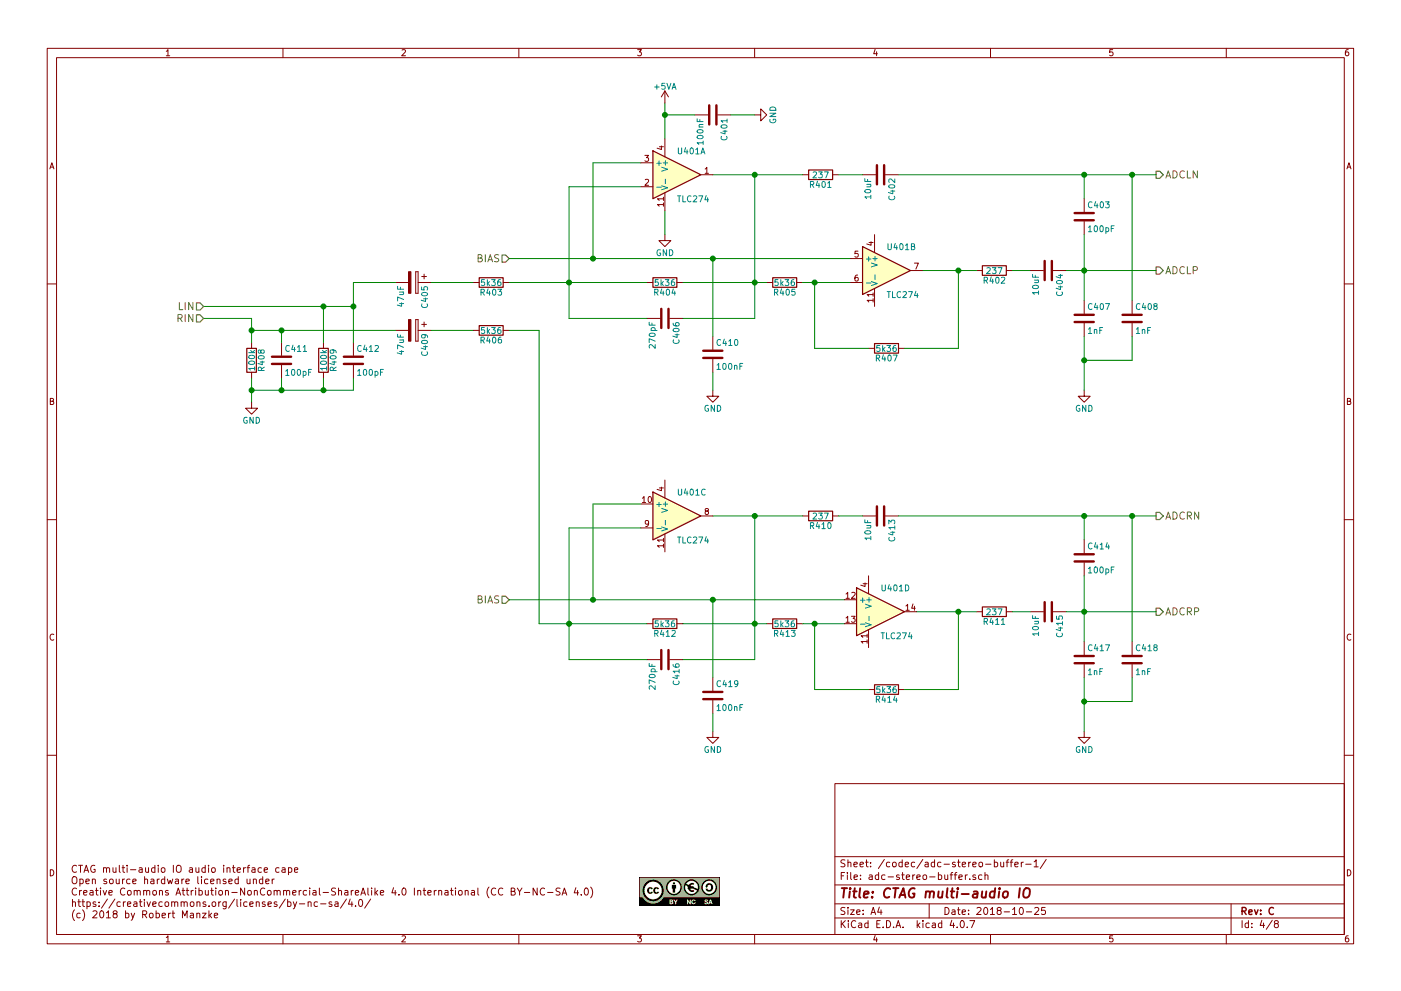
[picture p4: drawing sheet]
EESchema Schematic File Version 2
LIBS:power
LIBS:device
LIBS:transistors
LIBS:conn
LIBS:linear
LIBS:regul
LIBS:74xx
LIBS:cmos4000
LIBS:adc-dac
LIBS:memory
LIBS:xilinx
LIBS:microcontrollers
LIBS:dsp
LIBS:microchip
LIBS:analog_switches
LIBS:motorola
LIBS:texas
LIBS:intel
LIBS:audio
LIBS:interface
LIBS:digital-audio
LIBS:philips
LIBS:display
LIBS:cypress
LIBS:siliconi
LIBS:opto
LIBS:atmel
LIBS:contrib
LIBS:valves
LIBS:switches
LIBS:ctag-multi-audio-io-cache
EELAYER 25 0
EELAYER END
$Descr A4 11693 8268
encoding utf-8
Sheet 4 8
Title "CTAG multi-audio IO"
Date "2018-10-25"
Rev "C"
Comp ""
Comment1 ""
Comment2 ""
Comment3 ""
Comment4 ""
$EndDescr
$Comp
L R R408
U 1 1
P 2100 3000
AR Path="/56205C90/56205E79/5620BFAA" Ref="R408"  Part="1" 
AR Path="/56205C90/5621BAB9/5620BFAA" Ref="R508"  Part="1" 
F 0 "R408" V 2180 3000 50  0000 C CNN
F 1 "100k" V 2100 3000 50  0000 C CNN
F 2 "Capacitors_SMD:C_0603" V 2030 3000 30  0001 C CNN
F 3 "" H 2100 3000 30  0000 C CNN
	1    2100 3000
	1    0    0    -1  
$EndComp
$Comp
L R R409
U 1 1
P 2700 3000
AR Path="/56205C90/56205E79/5620BFAB" Ref="R409"  Part="1" 
AR Path="/56205C90/5621BAB9/5620BFAB" Ref="R509"  Part="1" 
F 0 "R409" V 2780 3000 50  0000 C CNN
F 1 "100k" V 2700 3000 50  0000 C CNN
F 2 "Capacitors_SMD:C_0603" V 2630 3000 30  0001 C CNN
F 3 "" H 2700 3000 30  0000 C CNN
	1    2700 3000
	1    0    0    -1  
$EndComp
$Comp
L C C411
U 1 1
P 2350 3000
AR Path="/56205C90/56205E79/5620BFAC" Ref="C411"  Part="1" 
AR Path="/56205C90/5621BAB9/5620BFAC" Ref="C511"  Part="1" 
F 0 "C411" H 2375 3100 50  0000 L CNN
F 1 "100pF" H 2375 2900 50  0000 L CNN
F 2 "Capacitors_SMD:C_0603" H 2388 2850 30  0001 C CNN
F 3 "" H 2350 3000 60  0000 C CNN
	1    2350 3000
	1    0    0    -1  
$EndComp
$Comp
L C C412
U 1 1
P 2950 3000
AR Path="/56205C90/56205E79/5620BFAD" Ref="C412"  Part="1" 
AR Path="/56205C90/5621BAB9/5620BFAD" Ref="C512"  Part="1" 
F 0 "C412" H 2975 3100 50  0000 L CNN
F 1 "100pF" H 2975 2900 50  0000 L CNN
F 2 "Capacitors_SMD:C_0603" H 2988 2850 30  0001 C CNN
F 3 "" H 2950 3000 60  0000 C CNN
	1    2950 3000
	1    0    0    -1  
$EndComp
$Comp
L CP C409
U 1 1
P 3450 2750
AR Path="/56205C90/56205E79/5620BFAE" Ref="C409"  Part="1" 
AR Path="/56205C90/5621BAB9/5620BFAE" Ref="C509"  Part="1" 
F 0 "C409" H 3475 2850 50  0000 L CNN
F 1 "47uF" H 3475 2650 50  0000 L CNN
F 2 "Capacitors_Tantalum_SMD:TantalC_SizeA_EIA-3216_Reflow" H 3488 2600 30  0001 C CNN
F 3 "" H 3450 2750 60  0000 C CNN
	1    3450 2750
	0    1    1    0   
$EndComp
$Comp
L CP C405
U 1 1
P 3450 2350
AR Path="/56205C90/56205E79/5620BFAF" Ref="C405"  Part="1" 
AR Path="/56205C90/5621BAB9/5620BFAF" Ref="C505"  Part="1" 
F 0 "C405" H 3475 2450 50  0000 L CNN
F 1 "47uF" H 3475 2250 50  0000 L CNN
F 2 "Capacitors_Tantalum_SMD:TantalC_SizeA_EIA-3216_Reflow" H 3488 2200 30  0001 C CNN
F 3 "" H 3450 2350 60  0000 C CNN
	1    3450 2350
	0    1    1    0   
$EndComp
$Comp
L GND #PWR027
U 1 1
P 2100 3350
AR Path="/56205C90/56205E79/5620BFB0" Ref="#PWR027"  Part="1" 
AR Path="/56205C90/5621BAB9/5620BFB0" Ref="#PWR035"  Part="1" 
F 0 "#PWR027" H 2100 3100 50  0001 C CNN
F 1 "GND" H 2100 3200 50  0000 C CNN
F 2 "" H 2100 3350 60  0000 C CNN
F 3 "" H 2100 3350 60  0000 C CNN
	1    2100 3350
	1    0    0    -1  
$EndComp
$Comp
L R R403
U 1 1
P 4100 2350
AR Path="/56205C90/56205E79/5620BFB3" Ref="R403"  Part="1" 
AR Path="/56205C90/5621BAB9/5620BFB3" Ref="R503"  Part="1" 
F 0 "R403" V 4180 2350 50  0000 C CNN
F 1 "5k36" V 4100 2350 50  0000 C CNN
F 2 "Capacitors_SMD:C_0603" V 4030 2350 30  0001 C CNN
F 3 "" H 4100 2350 30  0000 C CNN
	1    4100 2350
	0    1    1    0   
$EndComp
$Comp
L R R406
U 1 1
P 4100 2750
AR Path="/56205C90/56205E79/5620BFB4" Ref="R406"  Part="1" 
AR Path="/56205C90/5621BAB9/5620BFB4" Ref="R506"  Part="1" 
F 0 "R406" V 4180 2750 50  0000 C CNN
F 1 "5k36" V 4100 2750 50  0000 C CNN
F 2 "Capacitors_SMD:C_0603" V 4030 2750 30  0001 C CNN
F 3 "" H 4100 2750 30  0000 C CNN
	1    4100 2750
	0    1    1    0   
$EndComp
$Comp
L GND #PWR028
U 1 1
P 5550 1950
AR Path="/56205C90/56205E79/5620BFB6" Ref="#PWR028"  Part="1" 
AR Path="/56205C90/5621BAB9/5620BFB6" Ref="#PWR036"  Part="1" 
F 0 "#PWR028" H 5550 1700 50  0001 C CNN
F 1 "GND" H 5550 1800 50  0000 C CNN
F 2 "" H 5550 1950 60  0000 C CNN
F 3 "" H 5550 1950 60  0000 C CNN
	1    5550 1950
	1    0    0    -1  
$EndComp
$Comp
L R R404
U 1 1
P 5550 2350
AR Path="/56205C90/56205E79/5620BFB8" Ref="R404"  Part="1" 
AR Path="/56205C90/5621BAB9/5620BFB8" Ref="R504"  Part="1" 
F 0 "R404" V 5630 2350 50  0000 C CNN
F 1 "5k36" V 5550 2350 50  0000 C CNN
F 2 "Capacitors_SMD:C_0603" V 5480 2350 30  0001 C CNN
F 3 "" H 5550 2350 30  0000 C CNN
	1    5550 2350
	0    1    1    0   
$EndComp
$Comp
L C C406
U 1 1
P 5550 2650
AR Path="/56205C90/56205E79/5620BFB9" Ref="C406"  Part="1" 
AR Path="/56205C90/5621BAB9/5620BFB9" Ref="C506"  Part="1" 
F 0 "C406" H 5575 2750 50  0000 L CNN
F 1 "270pF" H 5575 2550 50  0000 L CNN
F 2 "Capacitors_SMD:C_0603" H 5588 2500 30  0001 C CNN
F 3 "" H 5550 2650 60  0000 C CNN
	1    5550 2650
	0    1    1    0   
$EndComp
$Comp
L R R401
U 1 1
P 6850 1450
AR Path="/56205C90/56205E79/5620BFBA" Ref="R401"  Part="1" 
AR Path="/56205C90/5621BAB9/5620BFBA" Ref="R501"  Part="1" 
F 0 "R401" V 6930 1450 50  0000 C CNN
F 1 "237" V 6850 1450 50  0000 C CNN
F 2 "Capacitors_SMD:C_0603" V 6780 1450 30  0001 C CNN
F 3 "" H 6850 1450 30  0000 C CNN
	1    6850 1450
	0    1    1    0   
$EndComp
$Comp
L C C402
U 1 1
P 7350 1450
AR Path="/56205C90/56205E79/5620BFBB" Ref="C402"  Part="1" 
AR Path="/56205C90/5621BAB9/5620BFBB" Ref="C502"  Part="1" 
F 0 "C402" H 7375 1550 50  0000 L CNN
F 1 "10uF" H 7375 1350 50  0000 L CNN
F 2 "Capacitors_SMD:C_0805" H 7388 1300 30  0001 C CNN
F 3 "" H 7350 1450 60  0000 C CNN
	1    7350 1450
	0    1    1    0   
$EndComp
$Comp
L R R405
U 1 1
P 6550 2350
AR Path="/56205C90/56205E79/5620BFBD" Ref="R405"  Part="1" 
AR Path="/56205C90/5621BAB9/5620BFBD" Ref="R505"  Part="1" 
F 0 "R405" V 6630 2350 50  0000 C CNN
F 1 "5k36" V 6550 2350 50  0000 C CNN
F 2 "Capacitors_SMD:C_0603" V 6480 2350 30  0001 C CNN
F 3 "" H 6550 2350 30  0000 C CNN
	1    6550 2350
	0    1    1    0   
$EndComp
$Comp
L R R407
U 1 1
P 7400 2900
AR Path="/56205C90/56205E79/5620BFBE" Ref="R407"  Part="1" 
AR Path="/56205C90/5621BAB9/5620BFBE" Ref="R507"  Part="1" 
F 0 "R407" V 7480 2900 50  0000 C CNN
F 1 "5k36" V 7400 2900 50  0000 C CNN
F 2 "Capacitors_SMD:C_0603" V 7330 2900 30  0001 C CNN
F 3 "" H 7400 2900 30  0000 C CNN
	1    7400 2900
	0    1    1    0   
$EndComp
$Comp
L R R402
U 1 1
P 8300 2250
AR Path="/56205C90/56205E79/5620BFBF" Ref="R402"  Part="1" 
AR Path="/56205C90/5621BAB9/5620BFBF" Ref="R502"  Part="1" 
F 0 "R402" V 8380 2250 50  0000 C CNN
F 1 "237" V 8300 2250 50  0000 C CNN
F 2 "Capacitors_SMD:C_0603" V 8230 2250 30  0001 C CNN
F 3 "" H 8300 2250 30  0000 C CNN
	1    8300 2250
	0    1    1    0   
$EndComp
$Comp
L C C404
U 1 1
P 8750 2250
AR Path="/56205C90/56205E79/5620BFC0" Ref="C404"  Part="1" 
AR Path="/56205C90/5621BAB9/5620BFC0" Ref="C504"  Part="1" 
F 0 "C404" H 8775 2350 50  0000 L CNN
F 1 "10uF" H 8775 2150 50  0000 L CNN
F 2 "Capacitors_SMD:C_0805" H 8788 2100 30  0001 C CNN
F 3 "" H 8750 2250 60  0000 C CNN
	1    8750 2250
	0    1    1    0   
$EndComp
$Comp
L GND #PWR029
U 1 1
P 5950 3250
AR Path="/56205C90/56205E79/5620BFC1" Ref="#PWR029"  Part="1" 
AR Path="/56205C90/5621BAB9/5620BFC1" Ref="#PWR037"  Part="1" 
F 0 "#PWR029" H 5950 3000 50  0001 C CNN
F 1 "GND" H 5950 3100 50  0000 C CNN
F 2 "" H 5950 3250 60  0000 C CNN
F 3 "" H 5950 3250 60  0000 C CNN
	1    5950 3250
	1    0    0    -1  
$EndComp
$Comp
L C C410
U 1 1
P 5950 2950
AR Path="/56205C90/56205E79/5620BFC2" Ref="C410"  Part="1" 
AR Path="/56205C90/5621BAB9/5620BFC2" Ref="C510"  Part="1" 
F 0 "C410" H 5975 3050 50  0000 L CNN
F 1 "100nF" H 5975 2850 50  0000 L CNN
F 2 "Capacitors_SMD:C_0603" H 5988 2800 30  0001 C CNN
F 3 "" H 5950 2950 60  0000 C CNN
	1    5950 2950
	1    0    0    -1  
$EndComp
$Comp
L C C407
U 1 1
P 9050 2650
AR Path="/56205C90/56205E79/5620BFC3" Ref="C407"  Part="1" 
AR Path="/56205C90/5621BAB9/5620BFC3" Ref="C507"  Part="1" 
F 0 "C407" H 9075 2750 50  0000 L CNN
F 1 "1nF" H 9075 2550 50  0000 L CNN
F 2 "Capacitors_SMD:C_0603" H 9088 2500 30  0001 C CNN
F 3 "" H 9050 2650 60  0000 C CNN
	1    9050 2650
	1    0    0    -1  
$EndComp
$Comp
L C C403
U 1 1
P 9050 1800
AR Path="/56205C90/56205E79/5620BFC4" Ref="C403"  Part="1" 
AR Path="/56205C90/5621BAB9/5620BFC4" Ref="C503"  Part="1" 
F 0 "C403" H 9075 1900 50  0000 L CNN
F 1 "100pF" H 9075 1700 50  0000 L CNN
F 2 "Capacitors_SMD:C_0603" H 9088 1650 30  0001 C CNN
F 3 "" H 9050 1800 60  0000 C CNN
	1    9050 1800
	1    0    0    -1  
$EndComp
$Comp
L GND #PWR030
U 1 1
P 9050 3250
AR Path="/56205C90/56205E79/5620BFC5" Ref="#PWR030"  Part="1" 
AR Path="/56205C90/5621BAB9/5620BFC5" Ref="#PWR038"  Part="1" 
F 0 "#PWR030" H 9050 3000 50  0001 C CNN
F 1 "GND" H 9050 3100 50  0000 C CNN
F 2 "" H 9050 3250 60  0000 C CNN
F 3 "" H 9050 3250 60  0000 C CNN
	1    9050 3250
	1    0    0    -1  
$EndComp
$Comp
L C C408
U 1 1
P 9450 2650
AR Path="/56205C90/56205E79/5620BFC6" Ref="C408"  Part="1" 
AR Path="/56205C90/5621BAB9/5620BFC6" Ref="C508"  Part="1" 
F 0 "C408" H 9475 2750 50  0000 L CNN
F 1 "1nF" H 9475 2550 50  0000 L CNN
F 2 "Capacitors_SMD:C_0603" H 9488 2500 30  0001 C CNN
F 3 "" H 9450 2650 60  0000 C CNN
	1    9450 2650
	1    0    0    -1  
$EndComp
Text HLabel 9650 1450 2    60   Output ~ 0
ADCLN
Text HLabel 9650 2250 2    60   Output ~ 0
ADCLP
$Comp
L R R412
U 1 1
P 5550 5200
AR Path="/56205C90/56205E79/5620BFC8" Ref="R412"  Part="1" 
AR Path="/56205C90/5621BAB9/5620BFC8" Ref="R512"  Part="1" 
F 0 "R412" V 5630 5200 50  0000 C CNN
F 1 "5k36" V 5550 5200 50  0000 C CNN
F 2 "Capacitors_SMD:C_0603" V 5480 5200 30  0001 C CNN
F 3 "" H 5550 5200 30  0000 C CNN
	1    5550 5200
	0    1    1    0   
$EndComp
$Comp
L C C416
U 1 1
P 5550 5500
AR Path="/56205C90/56205E79/5620BFC9" Ref="C416"  Part="1" 
AR Path="/56205C90/5621BAB9/5620BFC9" Ref="C516"  Part="1" 
F 0 "C416" H 5575 5600 50  0000 L CNN
F 1 "270pF" H 5575 5400 50  0000 L CNN
F 2 "Capacitors_SMD:C_0603" H 5588 5350 30  0001 C CNN
F 3 "" H 5550 5500 60  0000 C CNN
	1    5550 5500
	0    1    1    0   
$EndComp
$Comp
L R R410
U 1 1
P 6850 4300
AR Path="/56205C90/56205E79/5620BFCA" Ref="R410"  Part="1" 
AR Path="/56205C90/5621BAB9/5620BFCA" Ref="R510"  Part="1" 
F 0 "R410" V 6930 4300 50  0000 C CNN
F 1 "237" V 6850 4300 50  0000 C CNN
F 2 "Capacitors_SMD:C_0603" V 6780 4300 30  0001 C CNN
F 3 "" H 6850 4300 30  0000 C CNN
	1    6850 4300
	0    1    1    0   
$EndComp
$Comp
L C C413
U 1 1
P 7350 4300
AR Path="/56205C90/56205E79/5620BFCB" Ref="C413"  Part="1" 
AR Path="/56205C90/5621BAB9/5620BFCB" Ref="C513"  Part="1" 
F 0 "C413" H 7375 4400 50  0000 L CNN
F 1 "10uF" H 7375 4200 50  0000 L CNN
F 2 "Capacitors_SMD:C_0805" H 7388 4150 30  0001 C CNN
F 3 "" H 7350 4300 60  0000 C CNN
	1    7350 4300
	0    1    1    0   
$EndComp
$Comp
L R R413
U 1 1
P 6550 5200
AR Path="/56205C90/56205E79/5620BFCD" Ref="R413"  Part="1" 
AR Path="/56205C90/5621BAB9/5620BFCD" Ref="R513"  Part="1" 
F 0 "R413" V 6630 5200 50  0000 C CNN
F 1 "5k36" V 6550 5200 50  0000 C CNN
F 2 "Capacitors_SMD:C_0603" V 6480 5200 30  0001 C CNN
F 3 "" H 6550 5200 30  0000 C CNN
	1    6550 5200
	0    1    1    0   
$EndComp
$Comp
L R R414
U 1 1
P 7400 5750
AR Path="/56205C90/56205E79/5620BFCE" Ref="R414"  Part="1" 
AR Path="/56205C90/5621BAB9/5620BFCE" Ref="R514"  Part="1" 
F 0 "R414" V 7480 5750 50  0000 C CNN
F 1 "5k36" V 7400 5750 50  0000 C CNN
F 2 "Capacitors_SMD:C_0603" V 7330 5750 30  0001 C CNN
F 3 "" H 7400 5750 30  0000 C CNN
	1    7400 5750
	0    1    1    0   
$EndComp
$Comp
L R R411
U 1 1
P 8300 5100
AR Path="/56205C90/56205E79/5620BFCF" Ref="R411"  Part="1" 
AR Path="/56205C90/5621BAB9/5620BFCF" Ref="R511"  Part="1" 
F 0 "R411" V 8380 5100 50  0000 C CNN
F 1 "237" V 8300 5100 50  0000 C CNN
F 2 "Capacitors_SMD:C_0603" V 8230 5100 30  0001 C CNN
F 3 "" H 8300 5100 30  0000 C CNN
	1    8300 5100
	0    1    1    0   
$EndComp
$Comp
L C C415
U 1 1
P 8750 5100
AR Path="/56205C90/56205E79/5620BFD0" Ref="C415"  Part="1" 
AR Path="/56205C90/5621BAB9/5620BFD0" Ref="C515"  Part="1" 
F 0 "C415" H 8775 5200 50  0000 L CNN
F 1 "10uF" H 8775 5000 50  0000 L CNN
F 2 "Capacitors_SMD:C_0805" H 8788 4950 30  0001 C CNN
F 3 "" H 8750 5100 60  0000 C CNN
	1    8750 5100
	0    1    1    0   
$EndComp
$Comp
L GND #PWR031
U 1 1
P 5950 6100
AR Path="/56205C90/56205E79/5620BFD1" Ref="#PWR031"  Part="1" 
AR Path="/56205C90/5621BAB9/5620BFD1" Ref="#PWR039"  Part="1" 
F 0 "#PWR031" H 5950 5850 50  0001 C CNN
F 1 "GND" H 5950 5950 50  0000 C CNN
F 2 "" H 5950 6100 60  0000 C CNN
F 3 "" H 5950 6100 60  0000 C CNN
	1    5950 6100
	1    0    0    -1  
$EndComp
$Comp
L C C419
U 1 1
P 5950 5800
AR Path="/56205C90/56205E79/5620BFD2" Ref="C419"  Part="1" 
AR Path="/56205C90/5621BAB9/5620BFD2" Ref="C519"  Part="1" 
F 0 "C419" H 5975 5900 50  0000 L CNN
F 1 "100nF" H 5975 5700 50  0000 L CNN
F 2 "Capacitors_SMD:C_0603" H 5988 5650 30  0001 C CNN
F 3 "" H 5950 5800 60  0000 C CNN
	1    5950 5800
	1    0    0    -1  
$EndComp
$Comp
L C C417
U 1 1
P 9050 5500
AR Path="/56205C90/56205E79/5620BFD3" Ref="C417"  Part="1" 
AR Path="/56205C90/5621BAB9/5620BFD3" Ref="C517"  Part="1" 
F 0 "C417" H 9075 5600 50  0000 L CNN
F 1 "1nF" H 9075 5400 50  0000 L CNN
F 2 "Capacitors_SMD:C_0603" H 9088 5350 30  0001 C CNN
F 3 "" H 9050 5500 60  0000 C CNN
	1    9050 5500
	1    0    0    -1  
$EndComp
$Comp
L C C414
U 1 1
P 9050 4650
AR Path="/56205C90/56205E79/5620BFD4" Ref="C414"  Part="1" 
AR Path="/56205C90/5621BAB9/5620BFD4" Ref="C514"  Part="1" 
F 0 "C414" H 9075 4750 50  0000 L CNN
F 1 "100pF" H 9075 4550 50  0000 L CNN
F 2 "Capacitors_SMD:C_0603" H 9088 4500 30  0001 C CNN
F 3 "" H 9050 4650 60  0000 C CNN
	1    9050 4650
	1    0    0    -1  
$EndComp
$Comp
L GND #PWR032
U 1 1
P 9050 6100
AR Path="/56205C90/56205E79/5620BFD5" Ref="#PWR032"  Part="1" 
AR Path="/56205C90/5621BAB9/5620BFD5" Ref="#PWR040"  Part="1" 
F 0 "#PWR032" H 9050 5850 50  0001 C CNN
F 1 "GND" H 9050 5950 50  0000 C CNN
F 2 "" H 9050 6100 60  0000 C CNN
F 3 "" H 9050 6100 60  0000 C CNN
	1    9050 6100
	1    0    0    -1  
$EndComp
$Comp
L C C418
U 1 1
P 9450 5500
AR Path="/56205C90/56205E79/5620BFD6" Ref="C418"  Part="1" 
AR Path="/56205C90/5621BAB9/5620BFD6" Ref="C518"  Part="1" 
F 0 "C418" H 9475 5600 50  0000 L CNN
F 1 "1nF" H 9475 5400 50  0000 L CNN
F 2 "Capacitors_SMD:C_0603" H 9488 5350 30  0001 C CNN
F 3 "" H 9450 5500 60  0000 C CNN
	1    9450 5500
	1    0    0    -1  
$EndComp
Text HLabel 9650 4300 2    60   Output ~ 0
ADCRN
Text HLabel 9650 5100 2    60   Output ~ 0
ADCRP
Text HLabel 4250 2150 0    60   Input ~ 0
BIAS
Text HLabel 4250 5000 0    60   Input ~ 0
BIAS
$Comp
L C C401
U 1 1
P 5950 950
AR Path="/56205C90/56205E79/5620BFD7" Ref="C401"  Part="1" 
AR Path="/56205C90/5621BAB9/5620BFD7" Ref="C501"  Part="1" 
F 0 "C401" H 5975 1050 50  0000 L CNN
F 1 "100nF" H 5975 850 50  0000 L CNN
F 2 "Capacitors_SMD:C_0603" H 5988 800 30  0001 C CNN
F 3 "" H 5950 950 60  0000 C CNN
	1    5950 950 
	0    1    1    0   
$EndComp
$Comp
L GND #PWR033
U 1 1
P 6300 950
AR Path="/56205C90/56205E79/5620BFD8" Ref="#PWR033"  Part="1" 
AR Path="/56205C90/5621BAB9/5620BFD8" Ref="#PWR041"  Part="1" 
F 0 "#PWR033" H 6300 700 50  0001 C CNN
F 1 "GND" H 6300 800 50  0000 C CNN
F 2 "" H 6300 950 60  0000 C CNN
F 3 "" H 6300 950 60  0000 C CNN
	1    6300 950 
	0    -1   -1   0   
$EndComp
Wire Wire Line
	6300 950  6100 950 
Connection ~ 5550 950 
Wire Wire Line
	5800 950  5550 950 
Wire Wire Line
	4500 5200 5400 5200
Wire Wire Line
	4500 2750 4500 5200
Wire Wire Line
	4250 2750 4500 2750
Connection ~ 4950 5000
Connection ~ 4950 2150
Connection ~ 9450 4300
Connection ~ 9050 5850
Wire Wire Line
	9450 5850 9450 5650
Wire Wire Line
	9050 5850 9450 5850
Connection ~ 9050 4300
Wire Wire Line
	9450 4300 9450 5350
Wire Wire Line
	9050 5650 9050 6100
Connection ~ 9050 5100
Wire Wire Line
	9050 4800 9050 5350
Wire Wire Line
	8900 5100 9650 5100
Wire Wire Line
	9050 4300 9050 4500
Wire Wire Line
	7500 4300 9650 4300
Connection ~ 5950 5000
Wire Wire Line
	5950 5000 5950 5650
Wire Wire Line
	5950 5950 5950 6100
Wire Wire Line
	4950 4200 4950 5000
Wire Wire Line
	8450 5100 8600 5100
Connection ~ 8000 5100
Wire Wire Line
	7650 5100 8150 5100
Wire Wire Line
	8000 5750 8000 5100
Wire Wire Line
	7550 5750 8000 5750
Connection ~ 6800 5200
Wire Wire Line
	6800 5750 7250 5750
Wire Wire Line
	6800 5200 6800 5750
Wire Wire Line
	6700 5200 7050 5200
Wire Wire Line
	4250 5000 7050 5000
Wire Wire Line
	4950 4200 5350 4200
Wire Wire Line
	7000 4300 7200 4300
Connection ~ 6300 4300
Connection ~ 6300 5200
Wire Wire Line
	6300 5500 5700 5500
Wire Wire Line
	5950 4300 6700 4300
Wire Wire Line
	5700 5200 6400 5200
Wire Wire Line
	4750 5500 5400 5500
Connection ~ 4750 5200
Wire Wire Line
	4750 4400 5350 4400
Wire Wire Line
	4750 4400 4750 5500
Connection ~ 9450 1450
Connection ~ 9050 3000
Wire Wire Line
	9450 3000 9450 2800
Wire Wire Line
	9050 3000 9450 3000
Connection ~ 9050 1450
Wire Wire Line
	9450 1450 9450 2500
Wire Wire Line
	9050 2800 9050 3250
Connection ~ 9050 2250
Wire Wire Line
	9050 1950 9050 2500
Wire Wire Line
	8900 2250 9650 2250
Wire Wire Line
	9050 1450 9050 1650
Wire Wire Line
	7500 1450 9650 1450
Connection ~ 5950 2150
Wire Wire Line
	5950 2150 5950 2800
Wire Wire Line
	5950 3100 5950 3250
Wire Wire Line
	4950 1350 4950 2150
Wire Wire Line
	5550 1750 5550 1950
Wire Wire Line
	8450 2250 8600 2250
Connection ~ 8000 2250
Wire Wire Line
	7700 2250 8150 2250
Wire Wire Line
	8000 2900 8000 2250
Wire Wire Line
	7550 2900 8000 2900
Connection ~ 6800 2350
Wire Wire Line
	6800 2900 7250 2900
Wire Wire Line
	6800 2350 6800 2900
Wire Wire Line
	6700 2350 7100 2350
Wire Wire Line
	4250 2150 7100 2150
Wire Wire Line
	4950 1350 5350 1350
Wire Wire Line
	7000 1450 7200 1450
Connection ~ 6300 1450
Connection ~ 6300 2350
Wire Wire Line
	6300 2650 5700 2650
Wire Wire Line
	5950 1450 6700 1450
Wire Wire Line
	5700 2350 6400 2350
Wire Wire Line
	4750 2650 5400 2650
Connection ~ 4750 2350
Wire Wire Line
	5550 850  5550 1150
Wire Wire Line
	4750 1550 5350 1550
Wire Wire Line
	4750 1550 4750 2650
Wire Wire Line
	4250 2350 5400 2350
Wire Wire Line
	3600 2750 3950 2750
Wire Wire Line
	3600 2350 3950 2350
Connection ~ 2100 3250
Wire Wire Line
	2100 3150 2100 3350
Connection ~ 2350 3250
Wire Wire Line
	2350 3250 2350 3150
Connection ~ 2700 3250
Wire Wire Line
	2700 3250 2700 3150
Wire Wire Line
	2950 3250 2950 3150
Wire Wire Line
	2950 2350 3300 2350
Wire Wire Line
	1700 2550 2950 2550
Connection ~ 2350 2750
Connection ~ 2950 2550
Connection ~ 2700 2550
Wire Wire Line
	2950 2350 2950 2850
Wire Wire Line
	2700 2550 2700 2850
Connection ~ 2100 2750
Wire Wire Line
	2350 2750 2350 2850
Wire Wire Line
	2100 2650 2100 2850
Wire Wire Line
	2100 2750 3300 2750
Wire Wire Line
	2100 2650 1700 2650
$Comp
L +5VA #PWR034
U 1 1
P 5550 850
AR Path="/56205C90/56205E79/562108CD" Ref="#PWR034"  Part="1" 
AR Path="/56205C90/5621BAB9/562108CD" Ref="#PWR042"  Part="1" 
F 0 "#PWR034" H 5550 700 50  0001 C CNN
F 1 "+5VA" H 5550 990 50  0000 C CNN
F 2 "" H 5550 850 60  0000 C CNN
F 3 "" H 5550 850 60  0000 C CNN
	1    5550 850 
	1    0    0    -1  
$EndComp
Text HLabel 1700 2650 0    60   Input ~ 0
RIN
Wire Wire Line
	2100 3250 2950 3250
Text HLabel 1700 2550 0    60   Input ~ 0
LIN
$Comp
L TLC274 U401
U 1 1
P 5650 1450
AR Path="/56205C90/56205E79/57CB096A" Ref="U401"  Part="1" 
AR Path="/56205C90/5621BAB9/57CB096A" Ref="U501"  Part="1" 
F 0 "U401" H 5650 1650 50  0000 L CNN
F 1 "TLC274" H 5650 1250 50  0000 L CNN
F 2 "Housings_SSOP:TSSOP-14_4.4x5mm_Pitch0.65mm" H 5600 1550 50  0001 C CNN
F 3 "" H 5700 1650 50  0000 C CNN
	1    5650 1450
	1    0    0    -1  
$EndComp
$Comp
L TLC274 U401
U 2 1
P 7400 2250
AR Path="/56205C90/56205E79/57CB0A35" Ref="U401"  Part="2" 
AR Path="/56205C90/5621BAB9/57CB0A35" Ref="U501"  Part="2" 
F 0 "U401" H 7400 2450 50  0000 L CNN
F 1 "TLC274" H 7400 2050 50  0000 L CNN
F 2 "Housings_SSOP:TSSOP-14_4.4x5mm_Pitch0.65mm" H 7350 2350 50  0001 C CNN
F 3 "" H 7450 2450 50  0000 C CNN
	2    7400 2250
	1    0    0    -1  
$EndComp
$Comp
L TLC274 U401
U 4 1
P 7350 5100
AR Path="/56205C90/56205E79/57CB0AE8" Ref="U401"  Part="4" 
AR Path="/56205C90/5621BAB9/57CB0AE8" Ref="U501"  Part="4" 
F 0 "U401" H 7350 5300 50  0000 L CNN
F 1 "TLC274" H 7350 4900 50  0000 L CNN
F 2 "Housings_SSOP:TSSOP-14_4.4x5mm_Pitch0.65mm" H 7300 5200 50  0001 C CNN
F 3 "" H 7400 5300 50  0000 C CNN
	4    7350 5100
	1    0    0    -1  
$EndComp
$Comp
L TLC274 U401
U 3 1
P 5650 4300
AR Path="/56205C90/56205E79/57CB0BB0" Ref="U401"  Part="3" 
AR Path="/56205C90/5621BAB9/57CB0BB0" Ref="U501"  Part="3" 
F 0 "U401" H 5650 4500 50  0000 L CNN
F 1 "TLC274" H 5650 4100 50  0000 L CNN
F 2 "Housings_SSOP:TSSOP-14_4.4x5mm_Pitch0.65mm" H 5600 4400 50  0001 C CNN
F 3 "" H 5700 4500 50  0000 C CNN
	3    5650 4300
	1    0    0    -1  
$EndComp
Wire Wire Line
	6300 1450 6300 2650
Wire Wire Line
	6300 4300 6300 5500
$EndSCHEMATC
